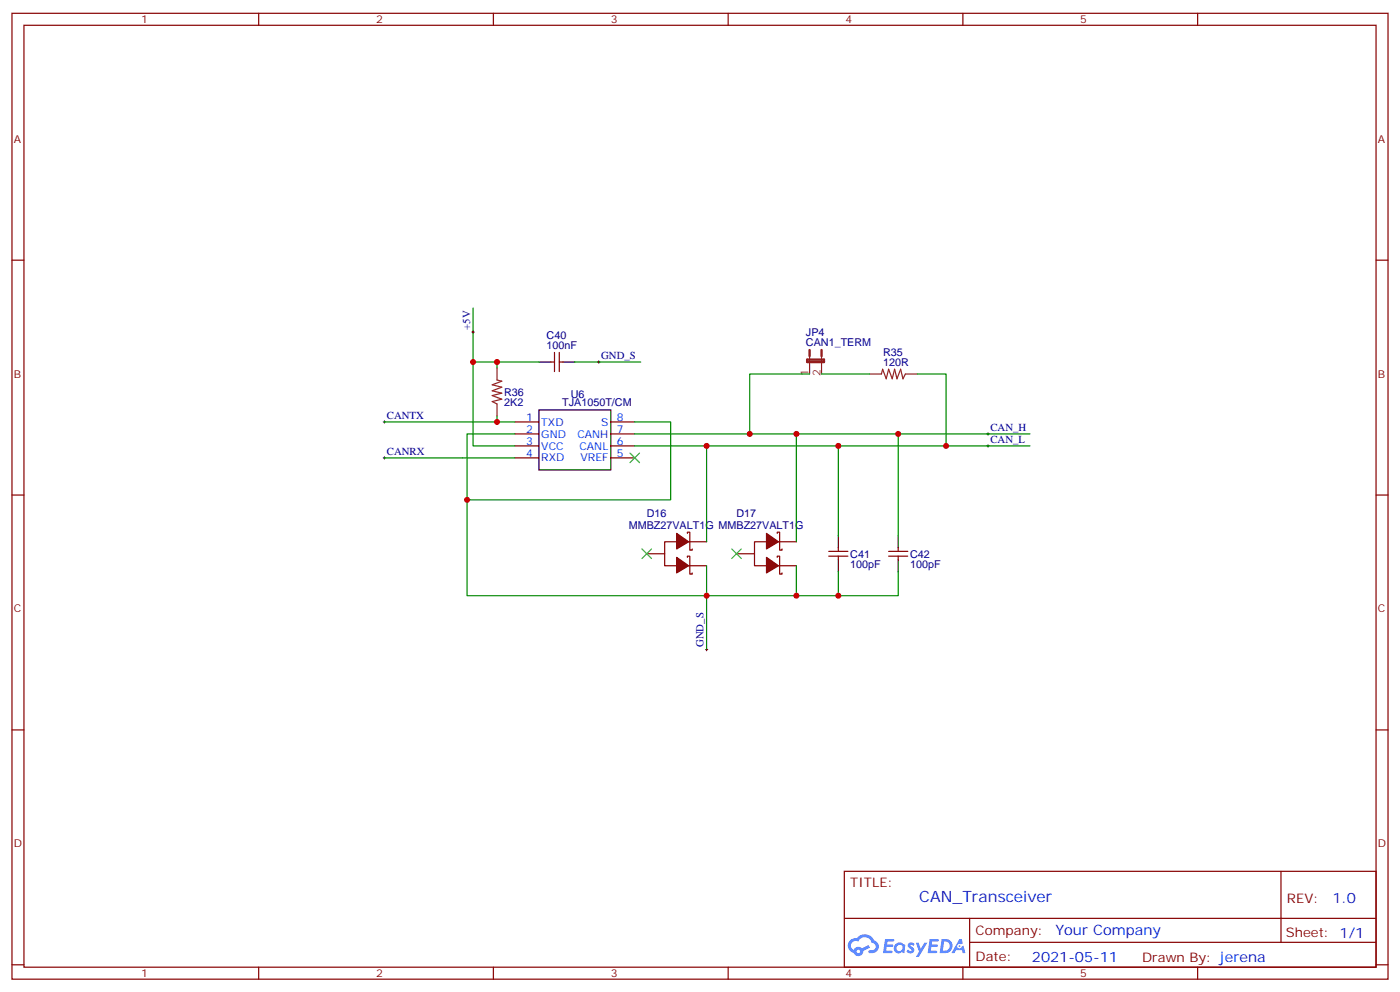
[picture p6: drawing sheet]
<svg xmlns="http://www.w3.org/2000/svg" width="412mm" height="292mm" viewBox="0 0 412 292" stroke-linecap="round" stroke-linejoin="round" font-family="sans-serif">
<g fill="none" stroke="#870000" stroke-width=".35">
<path d="M3.5 3.9h405.4v284.4h-405.4zM7.1 7.4h398.2v277.3h-398.2zM76.2 3.9v3.5M145.3 3.9v3.5M214.5 3.9v3.5M283.6 3.9v3.5M352.8 3.9v3.5M3.5 76.6h3.6M405.3 76.6h3.6M3.5 145.7h3.6M405.3 145.7h3.6M3.5 214.9h3.6"/>
<path d="M405.3 214.9h3.6M248.7 256.5h156.6v28.2h-156.6zM377.3 256.5v20.9M248.7 270.4h156.5M285.6 277.4h119.6M285.6 270.4v14.1M3.5 284h3.6M76.2 284.7v3.6M145.3 284.7v3.6M214.5 284.7v3.6M283.6 284.7v3.6M352.8 284.7v3.6"/>
<path d="M405.3 284h3.6"/>
</g>
<g fill="#5487ff">
<path d="M267.7 277.7a1.22 1.22 0 0 1 1.7 .2l-.4 .6a.47 .47 0 0 0-.3-.4 .47 .47 0 0 0-.5 .2l.1 .2a1.14 1.14 0 0 1 .8 1.8 1.14 1.14 0 0 1-1.9 0l-.2-.2 .5-.6 .7 .5a.29 .29 0 0 0 .3-.3 .29 .29 0 0 0-.2-.3 1.04 1.04 0 0 1-.6-1.7z"/>
<path d="M260.7 276.4h2.4l.3 .2-.2 .5-1.8 .1-.1 .8h1.5l.3 .4-.3 .4h-1.6l-.2 1.1h1.7l.2 .3-.2 .3-2.6 .1z"/>
<path d="M273.8 276.4h2.4l.3 .2-.1 .5-1.8 .1-.2 .8h1.6l.3 .4-.4 .4h-1.6l-.1 1.1h1.7l.2 .3-.2 .3-2.6 .1z"/>
<path d="M282.6 276.4h.7l.3 1.3-.6 .3a.69 .69 0 0 0-1 .3 .69 .69 0 0 0 .4 .9 .69 .69 0 0 0 .9-.6l.5-.2 .6 2.2h-.8l-.2-.9h-1.8l-.5 .9h-.8z"/>
<path d="M269.8 277.5h.8l.6 1.8 1.1-1.8h.9l-2.6 4.2h-.8l.9-1.5z"/>
<path d="M277.4 276.4l-.6 4.2h1.3a2.11 2.11 0 0 0 2.5-2.1 2.11 2.11 0 0 0-2.5-2.1zM278.1 277.2a1.39 1.39 0 0 1 1.7 1.4 1.39 1.39 0 0 1-1.8 1.3h-.3z"/>
<path d="M263.7 278.1a1.54 1.54 0 0 0-.1 2.1 1.54 1.54 0 0 0 2.2 .1l.6 .3 .3-2.3-.2-.3h-.4a1.49 1.49 0 0 0-2.4 .1zM264 279.1a.94 .94 0 0 1 1.8 0 .94 .94 0 0 1-1.8 0z"/>
<path d="M250.4 276.8a2.18 2.18 0 0 0 1.1 3.7 1.44 1.44 0 0 0 1.6 .9 1.44 1.44 0 0 0 1.2-1.4l2-1-.5-.8-1.9 1a1.47 1.47 0 0 0-2.4 .4 1.39 1.39 0 0 1-.7-1.9 1.39 1.39 0 0 1 2-.5 2.12 2.12 0 0 1 2.2-1.3 2.12 2.12 0 0 1 1.9 1.7 1.14 1.14 0 0 1 1.1 1.4 1.14 1.14 0 0 1-1.7 .7 .43 .43 0 0 0-.5 .4 .43 .43 0 0 0 .4 .5 1.98 1.98 0 0 0 2.5-1.2 1.98 1.98 0 0 0-1.2-2.6 3.1 3.1 0 0 0-5.3-.6l-.9 .1zM252.3 280.1a.55 .55 0 0 1 1.1 0 .55 .55 0 0 1-1.1 0z"/>
<circle cx="282.6" cy="278.5" r=".26"/>
</g>
<g fill="none" stroke="#870000" stroke-width=".35">
<path d="M162.3 106.6h1M163.3 103.8v5.6M164.7 103.8v5.6M164.7 106.6h1.1M151.7 124.2h7M151.7 127.7h7M151.7 131.3h7M151.7 134.8h7M179.9 124.2h7.1M179.9 127.7h7.1M179.9 131.3h7.1M179.9 134.8h7.1"/>
<path d="M199.3 159.5h-3.5v7h3.5M202.5 157v-.3h.7v5.3h.7v-.4M202.8 159.5h5.3M225.8 159.5h-3.6v7h3.6M229 157v-.3h.7v5.3h.7v-.4M229.3 159.5h5.3M190.5 163h5.3M202.5 164.1v-.4h.7v5.3h.7v-.3M202.8 166.5h5.3M217 163h5.2M229 164.1v-.4h.7v5.3h.7v-.3M229.3 166.5h5.3"/>
<path d="M244.1 163.7h5.7M244.1 162.3h5.7M246.9 161.3v1M246.9 163.7v1.1M261.8 163.7h5.6M261.8 162.3h5.6M264.6 161.3v1M264.6 163.7v1.1"/>
</g>
<g fill="#870000" stroke="#870000" stroke-width=".35">
<path d="M225.8 164.1l3.5 2.4-3.5 2.2z"/>
<path d="M225.8 157l3.5 2.5-3.5 2.1z"/>
<path d="M199.3 164.1l3.5 2.4-3.5 2.2z"/>
<path d="M199.3 157l3.5 2.5-3.5 2.1z"/>
</g>
<path d="M158.7 106.6h3.6M165.8 106.6h3.5M158.7 120.7h21.2v17.6h-21.2zM246.9 157.7v3.6M264.6 157.7v3.6M246.9 164.8v3.5M264.6 164.8v3.5" fill="none" stroke="#000" stroke-width=".35"/>
<path d="M146.4 108.3v3.6l1.4 .3-2.8 1.1 2.8 .7-2.8 1 2.8 .7-2.8 .8 2.8 1-2.8 .7 1.4 .7v3.5M238.5 104.8v5.3M242 104.8v5.3M256.1 110.1h3.5l.4-1.4 1.1 2.8 .7-2.8 1 2.8 .7-2.8 .7 2.8 1.1-2.8 .7 2.8 .7-1.4h3.5" fill="none" stroke="#8c2424" stroke-width=".35"/>
<path d="M237.8 105.9h4.9v.7h-4.9zM238.5 103v1.8M242 103v1.8" fill="none" stroke="#8c2424" stroke-width=".71"/>
<path d="M185.6 133.4l2.8 2.8M188.4 133.4l-2.8 2.8M189.1 161.6l2.8 2.8M191.9 161.6l-2.8 2.8M215.5 161.6l2.9 2.8M218.4 161.6l-2.9 2.8" fill="none" stroke="#3c3" stroke-width=".35"/>
<g fill="none" stroke="#000" stroke-width=".29">
<path d="M139 97.8h.7M139.3 97.4v.7M176 106.6h.7M176.4 106.2v.7M112.9 134.8h.7M112.9 124.2h.7M113.2 123.9v.7M113.2 134.4v.7M290.7 131.3h.7M290.7 127.7h.7M291 127.4v.7M291 130.9v.7"/>
<path d="M207.8 191.2h.7M208.1 190.9v.7"/>
</g>
<g fill="none" stroke="#008700" stroke-width=".35">
<path d="M139.3 90.7v40.6h12.4M139.3 106.6h19.4M146.4 106.6v1.7M169.3 106.6h19.4M238.5 110.1h-17.7v17.6M242 110.1h14.1M270.2 110.1h8.5v21.2M113.2 134.8h38.5M113.2 124.2h38.5M146.4 122.4v1.8M151.7 127.7h-14.1v47.7h70.5v15.8M187 127.7h47.6v31.8"/>
<path d="M187 131.3h21.1v28.2M187 124.2h10.6v22.9h-60M208.1 131.3h38.8v26.4M234.6 127.7h30M246.9 131.3h56.5M303.4 127.7h-38.8v30M208.1 166.5v8.9h26.5v-8.9M246.9 168.3v7.1h-12.3M264.6 168.3v7.1h-17.7"/>
</g>
<g fill="#c00">
<circle cx="220.8" cy="127.7" r=".88"/>
<circle cx="234.6" cy="127.7" r=".88"/>
<circle cx="264.6" cy="127.7" r=".88"/>
<circle cx="246.9" cy="131.3" r=".88"/>
<circle cx="208.1" cy="175.4" r=".88"/>
<circle cx="246.9" cy="175.4" r=".88"/>
<circle cx="234.6" cy="175.4" r=".88"/>
<circle cx="208.1" cy="131.3" r=".88"/>
<circle cx="146.4" cy="124.2" r=".88"/>
<circle cx="146.4" cy="106.6" r=".88"/>
<circle cx="139.3" cy="106.6" r=".88"/>
<circle cx="137.6" cy="147.1" r=".88"/>
<circle cx="278.7" cy="131.3" r=".88"/>
</g>
<text font-size="4.6" fill="#00f" x="270.8" y="265.5">CAN_Transceiver</text>
<g font-size="4.2" fill="#00f">
<text x="392.5" y="265.8">1.0</text>
<text x="310.9" y="275.3">Your Company</text>
<text x="304" y="283.1">2021-05-11</text>
</g>
<g font-size="3.9" fill="#800">
<text x="250.5" y="261.1">TITLE:</text>
<text x="379.1" y="265.8">REV:</text>
<text x="287.4" y="275.3">Company:</text>
<text x="378.7" y="275.9">Sheet: 1/1</text>
<text x="287.4" y="283">Date:</text>
<text x="336.4" y="283.1">Drawn By: jerena</text>
</g>
<g font-size="3.2" fill="#800">
<text x="41.6" y="6.9">1</text>
<text x="110.8" y="6.9">2</text>
<text x="179.9" y="6.9">3</text>
<text x="249.1" y="6.9">4</text>
<text x="318.2" y="6.9">5</text>
<text x="4.1" y="42">A</text>
<text x="405.9" y="42">A</text>
<text x="4.1" y="111.2">B</text>
<text x="405.9" y="111.2">B</text>
<text x="4.1" y="180.3">C</text>
<text x="405.9" y="180.3">C</text>
<text x="4.1" y="249.4">D</text>
<text x="405.9" y="249.4">D</text>
<text x="41.6" y="287.7">1</text>
<text x="110.8" y="287.7">2</text>
<text x="179.9" y="287.7">3</text>
<text x="249.1" y="287.7">4</text>
<text x="318.2" y="287.7">5</text>
</g>
<g font-size="3.2" fill="#000080">
<text x="138.5" y="97" transform="rotate(-90 138.5 97)">+5V</text>
<text x="161" y="99.8">C40</text>
<text x="237.4" y="102">CAN1_TERM</text>
<text x="237.4" y="98.8">JP4</text>
<text x="161" y="102.7">100nF</text>
<text x="177.1" y="105.7">GND_S</text>
<text x="260.1" y="107.6">120R</text>
<text x="260.1" y="104.7">R35</text>
<text x="148.5" y="119.5">2K2</text>
<text x="148.5" y="116.6">R36</text>
<text x="165.6" y="119.6">TJA1050T/CM</text>
<text x="168.2" y="117.2">U6</text>
<text x="113.9" y="123.3">CANTX</text>
<text x="291.7" y="130.4">CAN_L</text>
<text x="291.7" y="126.9">CAN_H</text>
<text x="113.9" y="133.9">CANRX</text>
<text x="185.2" y="155.6">MMBZ27VALT1G MMBZ27VALT1G</text>
<text x="190.5" y="152.1">D16</text>
<text x="217" y="152.1">D17</text>
<text x="250.5" y="167.1">100pF</text>
<text x="250.5" y="164.2">C41</text>
<text x="268.1" y="167.1">100pF</text>
<text x="268.1" y="164.2">C42</text>
<text x="207.3" y="190.5" transform="rotate(-90 207.3 190.5)">GND_S</text>
</g>
<g font-size="3.2" fill="#8d2323">
<text x="238.1" y="110.7" transform="rotate(-90 238.1 110.7)">1</text>
<text x="241.7" y="110.7" transform="rotate(-90 241.7 110.7)">2</text>
</g>
<g font-size="3.2" fill="#00f">
<text x="155" y="123.9">1</text>
<text x="159.5" y="125.3">TXD</text>
<text x="177" y="125.3">S</text>
<text x="181.7" y="123.9">8</text>
<text x="155" y="127.4">2</text>
<text x="155" y="130.9">3</text>
<text x="159.5" y="128.8">GND</text>
<text x="170.1" y="128.8">CANH</text>
<text x="181.7" y="130.9">6</text>
<text x="181.7" y="127.4">7</text>
<text x="155" y="134.4">4</text>
<text x="159.5" y="132.3">VCC</text>
<text x="159.5" y="135.9">RXD</text>
<text x="170.7" y="132.3">CANL</text>
<text x="171" y="135.9">VREF</text>
<text x="181.7" y="134.4">5</text>
</g>
</svg>
